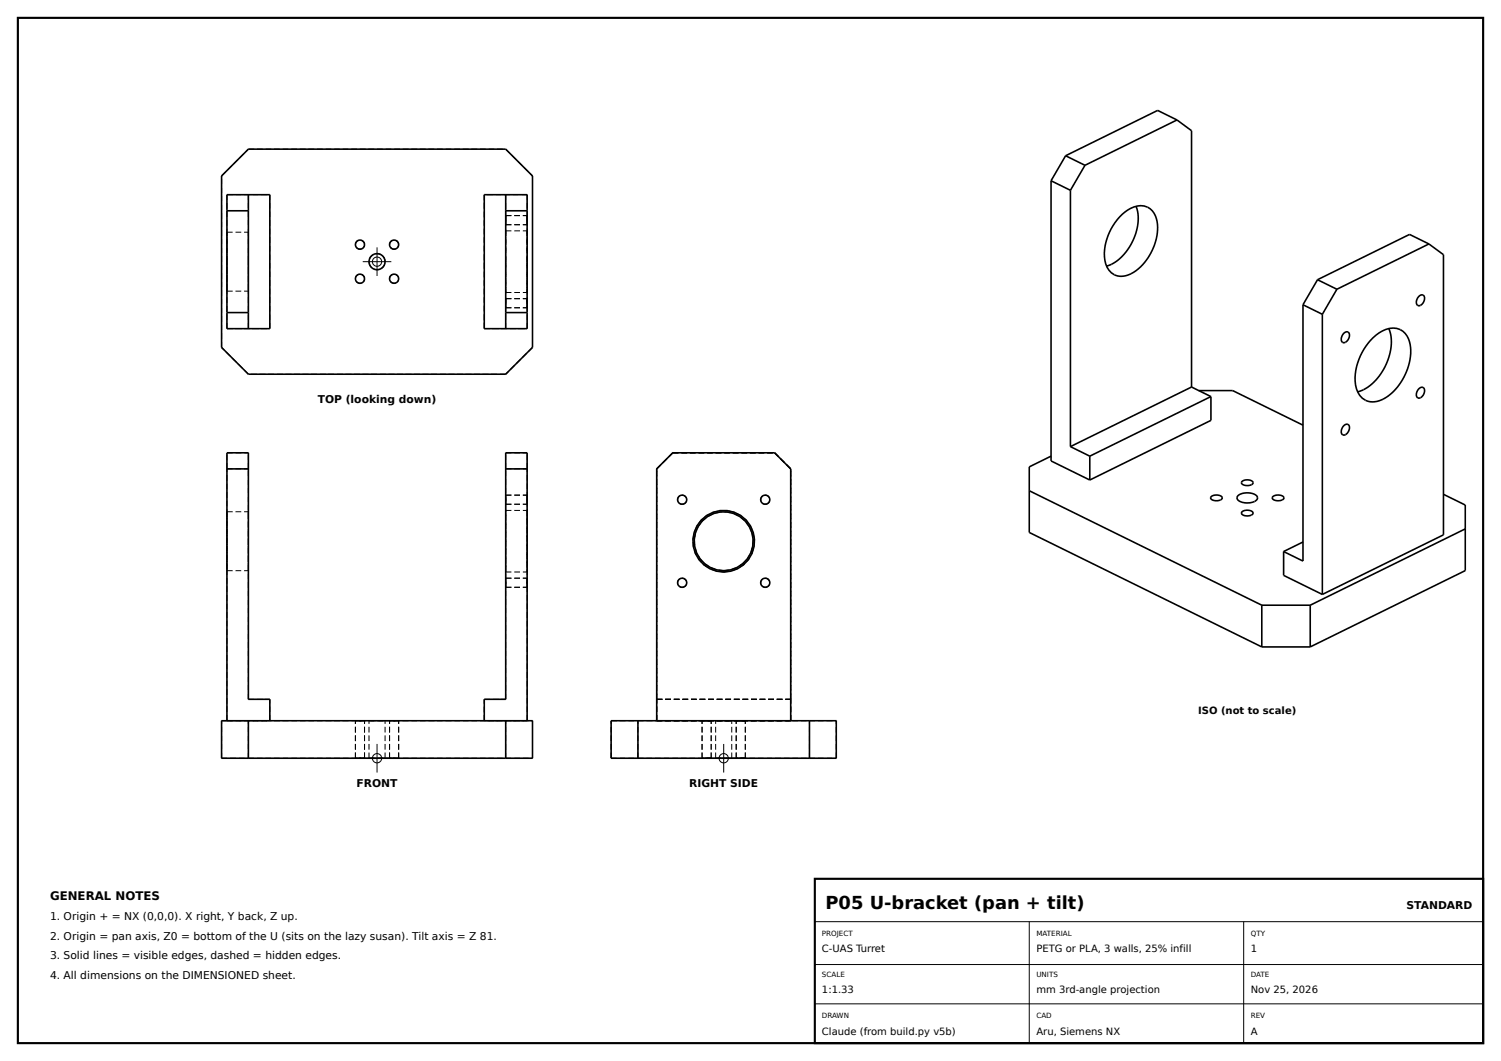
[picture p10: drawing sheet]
<svg xmlns="http://www.w3.org/2000/svg" width="420mm" height="297mm" viewBox="0 0 420 297" stroke-linecap="round" stroke-linejoin="round" font-family="sans-serif">
<g fill="none" stroke="#000" stroke-width=".28" stroke-dasharray="1.6 .8" stroke-linecap="butt">
<path d="M62 49.2l7.5-7.4M63.5 54.5h12M69.5 41.8h72M141.5 41.8l7.5 7.4M147.5 54.5h-12M149 49.2v48M63.5 73.2v-8.2M63.5 65v16.5M63.5 65h6M69.5 73.2v-8.2M69.5 65v16.5M102 78a1.28 1.28 0 0 0-1.8-1.1 1.28 1.28 0 0 0-.3 2.1 1.28 1.28 0 0 0 2.1-.7v-.3"/>
<path d="M102 68.5a1.28 1.28 0 0 0-1.8-1.2 1.28 1.28 0 0 0-.3 2.2 1.28 1.28 0 0 0 2.1-.7v-.3M107.8 73.2a2.25 2.25 0 0 0-3.3-2 2.25 2.25 0 0 0-.4 3.8 2.25 2.25 0 0 0 3.6-1.2l.1-.6M111.5 78a1.27 1.27 0 0 0-1.8-1.2 1.27 1.27 0 0 0-.2 2.2 1.27 1.27 0 0 0 2-.7v-.3M111.5 68.5a1.27 1.27 0 0 0-1.7-1.2 1.27 1.27 0 0 0-.3 2.1 1.27 1.27 0 0 0 2-.6v-.3M141.5 61.6v-1.3M141.5 60.3v2.6M141.5 62.9v-1.3M141.5 73.2v-8.6M141.5 64.6v17.3M141.5 62.9h6M141.5 60.3h6M141.5 64.6h6"/>
<path d="M147.5 61.6v-1.3M147.5 60.3v2.6M147.5 62.9v-1.3M147.5 73.2v-8.6M147.5 64.6v17.3M62 97.2v-48M63.5 92v-37.5M63.5 92h12M63.5 81.5v-8.3M63.5 81.5h6M69.5 92v-37.5M69.5 81.5v-8.3"/>
<path d="M75.5 92v-37.5M135.5 92h12M135.5 92v-37.5M141.5 92v-37.5M141.5 84.9v-1.3M141.5 83.6v2.5M141.5 86.1v-1.2M141.5 81.9v-8.7M141.5 86.1h6M141.5 83.6h6M141.5 81.9h6M147.5 92v-37.5"/>
<path d="M147.5 84.9v-1.3M147.5 83.6v2.5M147.5 86.1v-1.2M147.5 81.9v-8.7M149 97.2l-7.5 7.6M69.5 104.8l-7.5-7.6M141.5 104.8h-72M63.5 131.2h6M63.5 131.2v-4.4M63.5 126.8h6M69.5 131.2v-4.4M141.5 131.2h6"/>
<path d="M141.5 131.2v-4.4M141.5 138.6v2.5M141.5 126.8h6M141.5 138.6h6M147.5 131.2v-4.4M147.5 138.6v2.5M183.8 131.2l4.4-4.4M188.2 126.8h28.6M221.2 131.2l-4.4-4.4M63.5 159.8v-16.6M63.5 143.2v16.6M63.5 159.8h6"/>
<path d="M63.5 143.2h6M69.5 159.8v-16.6M69.5 143.2v16.6M141.5 141.1v-2.5M141.5 142.9v17.2M141.5 141.1h6M141.5 142.9h6M147.5 141.1v-2.5M147.5 142.9v17.2M190.9 141.1a1.28 1.28 0 0 0 1.1-1.8 1.28 1.28 0 0 0-2.1-.2 1.28 1.28 0 0 0 .7 2h.3M202.5 159.8a8.2 8.2 0 0 0 7.4-11.9 8.2 8.2 0 0 0-13.8-1.6 8.2 8.2 0 0 0 4.5 13.2l1.9 .3M214.1 141.1a1.28 1.28 0 0 0 1.2-1.8 1.28 1.28 0 0 0-2.2-.2 1.28 1.28 0 0 0 .7 2h.3"/>
<path d="M141.5 164.4v-2.5M141.5 161.9v2.5M141.5 160.1v-17.2M141.5 164.4h6M141.5 160.1h6M141.5 161.9h6M147.5 164.4v-2.5M147.5 161.9v2.5M147.5 160.1v-17.2M190.9 164.4a1.28 1.28 0 0 0 1.1-1.8 1.28 1.28 0 0 0-2.1-.3 1.28 1.28 0 0 0 .7 2.1h.3M202.5 160.1a8.6 8.6 0 0 0 7.8-12.3 8.6 8.6 0 0 0-14.5-1.7 8.6 8.6 0 0 0 4.7 13.8l2 .2M214.1 164.4a1.28 1.28 0 0 0 1.2-1.8 1.28 1.28 0 0 0-2.2-.3 1.28 1.28 0 0 0 .7 2.1h.3"/>
<path d="M69.5 195.8v-64.6M69.5 195.8h6M135.5 195.8h6M141.5 195.8v-64.6M183.8 195.8v-64.6M183.8 195.8h37.4M221.2 195.8v-64.6M62 212.2v-10.4M62 212.2h7.5M62 201.8h7.5M63.5 201.8h12M63.5 201.8v-70.6"/>
<path d="M69.5 212.2v-10.4M69.5 212.2h72M69.5 201.8h72M75.5 201.8v-6M99.5 212.2h2.5M99.5 201.8h2.5M99.5 212.2v-10.4M102 212.2h-2.5M102 201.8h-2.5M102 212.2v-10.4M103.2 212.2h4.6M103.2 201.8h4.6"/>
<path d="M103.2 212.2v-10.4M107.8 212.2h-4.6M107.8 201.8h-4.6M107.8 212.2v-10.4M109 212.2h2.5M109 201.8h2.5M109 212.2v-10.4M111.5 212.2h-2.5M111.5 201.8h-2.5M111.5 212.2v-10.4M135.5 201.8h12M135.5 201.8v-6"/>
<path d="M141.5 212.2v-10.4M141.5 212.2h7.5M141.5 201.8h7.5M147.5 201.8h-12M147.5 201.8v-70.6M149 212.2v-10.4M171 212.2h7.5M171 201.8h7.5M171 212.2v-10.4M178.5 212.2h48M178.5 201.8h48M178.5 212.2v-10.4"/>
<path d="M183.8 201.8h37.4M183.8 201.8v-6M183.8 201.8v-70.6M196.5 212.2h1.2M196.5 201.8h1.2M196.5 212.2v-10.4M197.7 212.2h1.3M197.7 201.8h1.3M199 212.2h-2.5M199 201.8h-2.5M199 212.2v-10.4M200.2 212.2h2.3"/>
<path d="M200.2 201.8h2.3M200.2 212.2v-10.4M202.5 212.2h2.3M202.5 201.8h2.3M204.8 212.2h-4.6M204.8 201.8h-4.6M204.8 212.2v-10.4M206 212.2h1.3M206 201.8h1.3M206 212.2v-10.4M207.3 212.2h1.2M207.3 201.8h1.2"/>
<path d="M208.5 212.2h-2.5M208.5 201.8h-2.5M208.5 212.2v-10.4M221.2 201.8v-6M221.2 201.8v-70.6M226.5 212.2v-10.4M226.5 212.2h7.5M226.5 201.8h7.5M234 212.2v-10.4"/>
</g>
<g fill="none" stroke="#000" stroke-width=".45">
<path d="M329.3 33.6l4.1 3v71.7M329.3 33.6l-5.4-2.7-25.7 12.7M329.3 33.6l-25.7 12.7M62 49.2l7.5-7.4h72l7.5 7.4v48l-7.5 7.6h-72l-7.5-7.6zM63.5 54.5h12v37.5h-12zM63.5 59h6M69.5 54.5v37.5M135.5 54.5h12v37.5h-12zM141.5 54.5v37.5M141.5 59h6M294.1 50.6v78.4l10.8 5.4M294.1 50.6l5.4 2.7"/>
<path d="M298.2 43.6l-4.1 7M298.2 43.6l5.4 2.7M299.5 53.3v71.7M303.6 46.3l-4.1 7M317.9 57.7a13.9 13.9 0 0 1-2.7 12.6 10 10 0 0 1-4.9 4l-.7 .2M313.9 60.1a6.8 6.8 0 0 1 7.2-2.1 6.9 6.9 0 0 1 2.7 7.3 14.1 14.1 0 0 1-8.5 11.8 4.7 4.7 0 0 1-3.5-.2 6.8 6.8 0 0 1-2.7-7 16.4 16.4 0 0 1 4.8-9.8zM368.7 78.3l-4.1 7M368.7 78.3l5.4 2.7M399.8 68.3l4.1 3v78.4l-33.9 16.7M399.8 68.3l-25.7 12.7M399.8 68.3l-5.4-2.7-25.7 12.7M63.5 87.5h6"/>
<path d="M141.5 87.5h6M364.6 85.3v71.8l-5.4-2.7M364.6 85.3l5.4 2.7M370 88v78.4M374.1 81l-4.1 7M375.9 93.4a.95 .95 0 0 1 1.4-.4 .95 .95 0 0 1 .2 1.4l-.5 .9-.8 .6a.84 .84 0 0 1-.9-.3 .84 .84 0 0 1 0-1zM384.2 94.5a7.1 7.1 0 0 1 7.6-2.2 6.6 6.6 0 0 1 2.9 6.7 15 15 0 0 1-9 13.2 5 5 0 0 1-3.6-.2 7.1 7.1 0 0 1-2.9-7.3 17 17 0 0 1 5-10.2zM388.6 92a13.7 13.7 0 0 1-1.8 12 11.1 11.1 0 0 1-6.3 5.5l-.6 .2M397.1 82.9a.93 .93 0 0 1 1.3-.1 .93 .93 0 0 1 .1 1.3l-.5 1-.9 .5a.9 .9 0 0 1-.8-.5 .9 .9 0 0 1 .1-1zM333.4 108.3l-33.9 16.7M333.4 108.3l5.4 2.7M335.4 109.3h9.5l19.7 9.7"/>
<path d="M338.8 111v6.7l-33.9 16.7M338.8 111l-33.9 16.7M376.1 119.1a.94 .94 0 0 1 1.3-.2 .94 .94 0 0 1 .1 1.4l-.5 1-.8 .5a.85 .85 0 0 1-.9-.4 .85 .85 0 0 1 0-.9zM396.9 108.9a.95 .95 0 0 1 1.4-.3 .95 .95 0 0 1 .2 1.4l-.5 1-.8 .4a.9 .9 0 0 1-.9-.4 .9 .9 0 0 1 .1-1zM63.5 131.2h6M141.5 131.2h6M288 137.4l65.1 32M294.1 127.7l-6.1 3v18.4l65.1 32M299.5 125l5.4 2.7M304.9 127.7v6.7M338.9 139a2.25 2.25 0 0 1 3.1 .4l-.6 .6-1.2 .2a1.24 1.24 0 0 1-1.4-1zM346.5 138.7a4.5 4.5 0 0 1 5.2 .2l.2 .7-.7 .7a4.5 4.5 0 0 1-5-.5v-.7z"/>
<path d="M347.6 134.8a2.25 2.25 0 0 1 3 .3l-.4 .6-1.2 .2a1.38 1.38 0 0 1-1.6-.9zM356.2 139a2.26 2.26 0 0 1 3.1 .4l-.6 .6-1.3 .2a1.25 1.25 0 0 1-1.4-1zM403.9 138.4l6.1 3v18.3l-43.4 21.4M347.6 143.2l.8-.3 .8-.1a1.09 1.09 0 0 1 1.4 1l-.5 .4-.9 .2a1.51 1.51 0 0 1-1.8-.9zM359.2 154.4v6.7l10.8 5.3M364.6 151.7l-5.4 2.7M410 148l-43.4 21.4M353.1 169.4h13.5M353.1 169.4v11.7M366.6 169.4v11.7M353.1 181.1h13.5M62 201.8h87v10.4h-87z"/>
<path d="M63.5 201.8v-75h6v69h6v6M69.5 201.8v10.4M135.5 201.8v-6h6v-69h6v75M141.5 201.8v10.4M171 201.8h63v10.4h-63zM178.5 201.8v10.4M183.8 201.8v-70.6l4.4-4.4h28.6l4.4 4.4v70.6M226.5 201.8v10.4"/>
<circle cx="100.7" cy="78" r="1.27"/>
<circle cx="100.7" cy="68.5" r="1.27"/>
<circle cx="105.5" cy="73.2" r="2.25"/>
<circle cx="110.3" cy="78" r="1.27"/>
<circle cx="110.3" cy="68.5" r="1.27"/>
<circle cx="190.9" cy="139.9" r="1.27"/>
<circle cx="214.1" cy="139.9" r="1.27"/>
<circle cx="202.5" cy="151.5" r="8.6"/>
<circle cx="202.5" cy="151.5" r="8.2"/>
<circle cx="190.9" cy="163.1" r="1.27"/>
<circle cx="214.1" cy="163.1" r="1.27"/>
</g>
<path d="M5 5h410v287h-410zM228 246h187v46h-187z" fill="none" stroke="#000" stroke-width=".6"/>
<g fill="none" stroke="#000" stroke-width=".28">
<path d="M101.5 73.2h8M105.5 69.3v8M101.5 212.2h8M105.5 208.3v7.9M198.5 212.2h8M202.5 208.3v7.9M228 258h187M288 258v34M348 258v34M228 270h187M228 281h187"/>
<circle cx="105.5" cy="73.3" r="1.3"/>
<circle cx="105.5" cy="212.3" r="1.3"/>
<circle cx="202.5" cy="212.3" r="1.3"/>
</g>
<text font-size="5" x="231" y="254.5">P05 U-bracket (pan + tilt)</text>
<text font-size="3.3" x="14" y="252">GENERAL NOTES</text>
<g font-size="3">
<text x="88.9" y="112.8">TOP (looking down)</text>
<text x="99.8" y="220.2">FRONT</text>
<text x="192.8" y="220.2">RIGHT SIDE</text>
<text x="14" y="257.5">1. Origin + = NX (0,0,0). X right, Y back, Z up.</text>
<text x="393.6" y="254.5">STANDARD</text>
<text x="14" y="263">2. Origin = pan axis, Z0 = bottom of the U (sits on the lazy susan). Tilt axis = Z 81.</text>
<text x="14" y="268.5">3. Solid lines = visible edges, dashed = hidden edges.</text>
<text x="14" y="274">4. All dimensions on the DIMENSIONED sheet.</text>
</g>
<g font-size="2.8">
<text x="335.2" y="200">ISO (not to scale)</text>
<text x="230" y="266.6">C-UAS Turret</text>
<text x="290" y="266.6">PETG or PLA, 3 walls, 25% infill</text>
<text x="350" y="266.6">1</text>
<text x="230" y="278.1">1:1.33</text>
<text x="290" y="278.1">mm 3rd-angle projection</text>
<text x="350" y="278.1">Nov 25, 2026</text>
<text x="230" y="289.6">Claude (from build.py v5b)</text>
<text x="290" y="289.6">Aru, Siemens NX</text>
<text x="350" y="289.6">A</text>
</g>
<g font-size="2">
<text x="230" y="262">PROJECT</text>
<text x="290" y="262">MATERIAL</text>
<text x="350" y="262">QTY</text>
<text x="230" y="273.5">SCALE</text>
<text x="290" y="273.5">UNITS</text>
<text x="350" y="273.5">DATE</text>
<text x="230" y="285">DRAWN</text>
<text x="290" y="285">CAD</text>
<text x="350" y="285">REV</text>
</g>
</svg>
